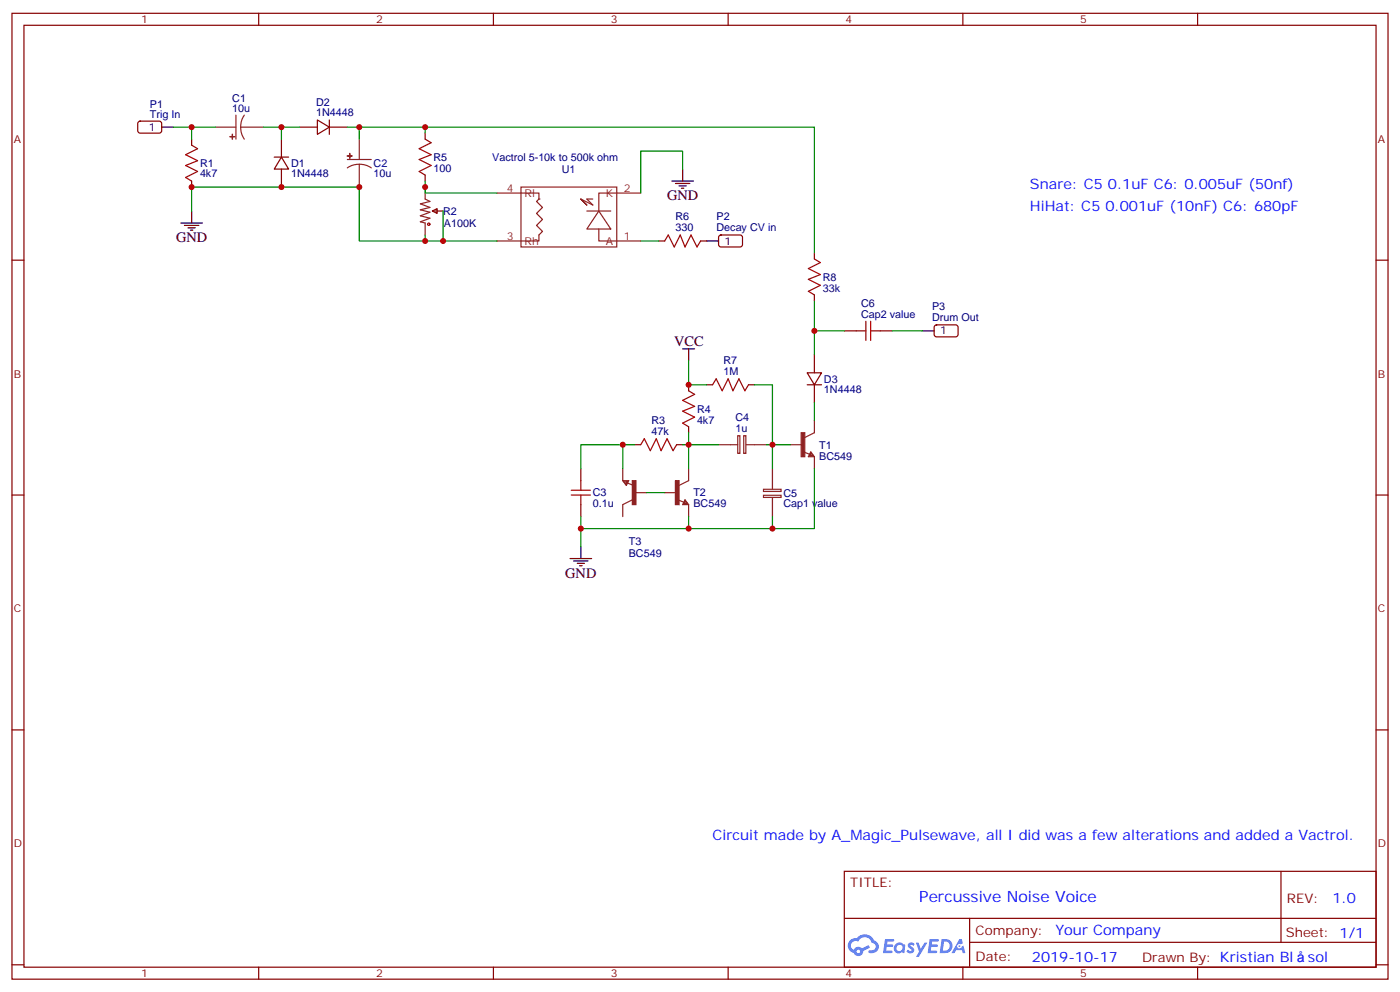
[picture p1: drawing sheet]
<svg xmlns="http://www.w3.org/2000/svg" width="412mm" height="292mm" viewBox="0 0 412 292" stroke-linecap="round" stroke-linejoin="round" font-family="sans-serif">
<g fill="none" stroke="#870000" stroke-width=".35">
<path d="M3.5 3.9h405.4v284.4h-405.4zM7.1 7.4h398.2v277.3h-398.2zM76.2 3.9v3.5M145.3 3.9v3.5M214.5 3.9v3.5M283.6 3.9v3.5M352.8 3.9v3.5M3.5 76.6h3.6M405.3 76.6h3.6M3.5 145.7h3.6M405.3 145.7h3.6M3.5 214.9h3.6"/>
<path d="M405.3 214.9h3.6M248.7 256.5h156.6v28.2h-156.6zM377.3 256.5v20.9M248.7 270.4h156.5M285.6 277.4h119.6M285.6 270.4v14.1M3.5 284h3.6M76.2 284.7v3.6M145.3 284.7v3.6M214.5 284.7v3.6M283.6 284.7v3.6M352.8 284.7v3.6"/>
<path d="M405.3 284h3.6"/>
</g>
<g fill="#5487ff">
<path d="M267.7 277.7a1.22 1.22 0 0 1 1.7 .2l-.4 .6a.47 .47 0 0 0-.3-.4 .47 .47 0 0 0-.5 .2l.1 .2a1.14 1.14 0 0 1 .8 1.8 1.14 1.14 0 0 1-1.9 0l-.2-.2 .5-.6 .7 .5a.29 .29 0 0 0 .3-.3 .29 .29 0 0 0-.2-.3 1.04 1.04 0 0 1-.6-1.7z"/>
<path d="M260.7 276.4h2.4l.3 .2-.2 .5-1.8 .1-.1 .8h1.5l.3 .4-.3 .4h-1.6l-.2 1.1h1.7l.2 .3-.2 .3-2.6 .1z"/>
<path d="M273.8 276.4h2.4l.3 .2-.1 .5-1.8 .1-.2 .8h1.6l.3 .4-.4 .4h-1.6l-.1 1.1h1.7l.2 .3-.2 .3-2.6 .1z"/>
<path d="M282.6 276.4h.7l.3 1.3-.6 .3a.69 .69 0 0 0-1 .3 .69 .69 0 0 0 .4 .9 .69 .69 0 0 0 .9-.6l.5-.2 .6 2.2h-.8l-.2-.9h-1.8l-.5 .9h-.8z"/>
<path d="M269.8 277.5h.8l.6 1.8 1.1-1.8h.9l-2.6 4.2h-.8l.9-1.5z"/>
<path d="M277.4 276.4l-.6 4.2h1.3a2.11 2.11 0 0 0 2.5-2.1 2.11 2.11 0 0 0-2.5-2.1zM278.1 277.2a1.39 1.39 0 0 1 1.7 1.4 1.39 1.39 0 0 1-1.8 1.3h-.3z"/>
<path d="M263.7 278.1a1.54 1.54 0 0 0-.1 2.1 1.54 1.54 0 0 0 2.2 .1l.6 .3 .3-2.3-.2-.3h-.4a1.49 1.49 0 0 0-2.4 .1zM264 279.1a.94 .94 0 0 1 1.8 0 .94 .94 0 0 1-1.8 0z"/>
<path d="M250.4 276.8a2.18 2.18 0 0 0 1.1 3.7 1.44 1.44 0 0 0 1.6 .9 1.44 1.44 0 0 0 1.2-1.4l2-1-.5-.8-1.9 1a1.47 1.47 0 0 0-2.4 .4 1.39 1.39 0 0 1-.7-1.9 1.39 1.39 0 0 1 2-.5 2.12 2.12 0 0 1 2.2-1.3 2.12 2.12 0 0 1 1.9 1.7 1.14 1.14 0 0 1 1.1 1.4 1.14 1.14 0 0 1-1.7 .7 .43 .43 0 0 0-.5 .4 .43 .43 0 0 0 .4 .5 1.98 1.98 0 0 0 2.5-1.2 1.98 1.98 0 0 0-1.2-2.6 3.1 3.1 0 0 0-5.3-.6l-.9 .1zM252.3 280.1a.55 .55 0 0 1 1.1 0 .55 .55 0 0 1-1.1 0z"/>
<circle cx="282.6" cy="278.5" r=".26"/>
</g>
<g fill="none" stroke="#a10000" stroke-width=".35">
<path d="M56.4 42.7l1.8 1.1-3.5 1.7 3.5 1.8-3.5 1.4 3.5 1.8-3.5 1.7 1.7 1.1M125.2 41l1.8 1-3.5 1.8 3.5 1.7-3.5 1.5 3.5 1.7-3.5 1.8 1.7 1M202.8 115l1.8 1.1-3.5 1.8 3.5 1.7-3.5 1.4 3.5 1.8-3.5 1.8 1.7 1M188.7 130.9l1.1-1.7 1.8 3.5 1.7-3.5 1.4 3.5 1.8-3.5 1.8 3.5 1-1.8"/>
<circle cx="126.3" cy="66" r=".35"/>
</g>
<g fill="none" stroke="#870000" stroke-width=".35">
<path d="M40.8 35.9l.5-.2h5.9l.4 .7v2.4l-.7 .4-5.9-.1-.4-.6v-2.1zM88.2 37.4h5.3M93.5 35.3l3.5 2.1-3.5 2.1zM97 35.3v4.2M97 37.4h5.3M125.2 39.2v1.8M56.4 41v1.7M56.4 53.3v1.8M80.8 46.2h4.2M82.9 46.2l2.1 3.6h-4.2zM82.9 41v5.2M82.9 49.8v5.3"/>
<path d="M125.2 51.5v1.8M127.4 62.1l1.4-.7v1.4zM127.4 62.1h3.1M202.8 113.3v1.7M187 130.9h1.7M199.3 130.9h1.8M202.8 125.6v1.8"/>
</g>
<g fill="#8c2424" stroke="#8c2424" stroke-width=".35">
<path d="M68.4 39.5l.1 1.5z"/>
<path d="M67.7 40.2l1.4 .1z"/>
<path d="M102.3 45.9h1.4z"/>
<path d="M103 45.2v1.4z"/>
<path d="M236 127.4h1.1v7h-1.1z"/>
<path d="M199 141.5h1v7.1h-1z"/>
<path d="M186.3 141.5h1v7.1h-1z"/>
</g>
<g fill="none" stroke="#8c2424" stroke-width=".35">
<path d="M63.5 37.4h6M69.5 33.9v7.1M70.9 37.4l.2 1.9 .9 1.7M70.9 37.4h6.7M72 33.9l-.9 1.7-.2 1.8M102.3 47h7.1M105.8 48.4l1.9 .2 1.7 .8M105.8 48.4l-1.8 .2-1.7 .8M105.8 41v6M105.8 48.4v6.7M125.2 55.1v3.5l1.4 .7-2.8 .7 2.8 1.1-2.8 .7 2.8 .7-2.8 1 2.8 .7-2.8 1.1 1.4 .4v3.5M153.5 55.1h28.2v17.6h-28.2z"/>
<path d="M171.1 58.6l3.5 1.8-1.7-1.8h1.7M172.9 60.4l-1.8-1.8 1.8 1.8M172.9 62.1h7M176.4 62.1l3.5 5.3h-7zM183.4 138v3.5M202.8 138v3.5l-2.8 1.4M232.8 130.9h3.6M236.7 133l1.8 .7M238.8 133l1.1 1.4h-1.8zM238.8 133.4l.7 .7h-1zM238.8 133.7v.4M239.9 123.9v3.5l-2.8 1.4"/>
<path d="M239.9 134.4v3.6M183.4 141.5h1.8l-.7 1.4zM183.8 141.9h1.1l-.4 .7zM184.5 141.9v.3M184.9 142.2l1.7 .7M186.3 147.1l-2.9 1.5v3.5M187 145h3.5M195.8 145h3.5M199.7 147.1l1.7 .7M201.8 147.1l1 1.5h-1.7zM201.8 147.5l.7 .7h-1.1zM201.8 147.8v.4"/>
<path d="M202.8 148.6v3.5"/>
</g>
<path d="M47.6 37.4h3.6" fill="none" stroke="#000" stroke-width=".35"/>
<circle cx="158.7" cy="58.6" r=".18" fill="#8c2424"/>
<path d="M146.4 56.8h12.3v1.8l-.7 .7 1.8 1.8-1.8 1.7 1.8 1.8-1.8 1.8 1.8 1.7-1.1 1.1v1.7h-12.3M188.7 56.8h-12.3v5.3M176.4 67.4v3.5h12.3M211.7 130.9h5.6M217.3 128.3h.6v5.2h-.6zM219.1 128.3h.6v5.2h-.6zM219.8 130.9h6M227.5 138v6M224.9 144h5.2v.7h-5.2zM224.9 145.8h5.2v.6h-5.2zM227.5 146.4v5.7" fill="none" stroke="#8c2424" stroke-width=".35"/>
<path d="M195.8 70.9l1-1.7 1.8 3.5 1.8-3.5 1.4 3.5 1.8-3.5 1.7 3.5 1.1-1.8M239.9 76.2l1.8 1.1-3.6 1.8 3.6 1.7-3.6 1.4 3.6 1.8-3.6 1.8 1.8 1M252.2 97.4h2.9M255.1 94.6v5.6M256.5 94.6v5.6M256.5 97.4h2.8M209.9 113.3l1.1-1.8 1.7 3.5 1.8-3.5 1.4 3.5 1.8-3.5 1.7 3.5 1.1-1.7M168.3 145.7h5.6M168.3 144.3h5.6M171.1 141.5v2.8M171.1 145.7v2.9" fill="none" stroke="#a10000" stroke-width=".35"/>
<g fill="none" stroke="#870000" stroke-width=".35">
<path d="M194 70.9h1.8M206.4 70.9h1.7M211.9 69.4l.5-.2h5.9l.4 .7v2.4l-.7 .4-5.9-.1-.4-.6v-2.1zM239.9 74.5v1.7M239.9 86.8v1.8M248.7 97.4h3.5M259.3 97.4h3.5M275.4 95.8l.5-.2 5.9 .1 .4 .6v2.4l-.7 .5-5.9-.1-.4-.6v-2.2zM208.1 113.3h1.8M220.5 113.3h1.7M237.8 109.7h4.2l-2.1 3.6zM237.8 113.3h4.2"/>
<path d="M239.9 104.5v5.2M239.9 113.3v5.3M171.1 138v3.5M171.1 148.6v3.5"/>
</g>
<g fill="none" stroke="#000" stroke-width=".35">
<path d="M197.9 53.3h6.4M199 54h4.2M200 54.7h2.1M200.7 55.4h.7M201.1 49.8v3.5M53.3 65.7h6.3M54.3 66.4h4.3M55.4 67.1h2.1M56.1 67.8h.7M56.4 62.1v3.6M208.1 70.9h3.6M271.6 97.4h3.6"/>
<path d="M201.1 102.7h3.5M202.8 102.7v3.5M167.9 164.4h6.4M169 165.1h4.2M170 165.8h2.2M170.7 166.5h.7M171.1 160.9v3.5"/>
</g>
<g fill="none" stroke="#008700" stroke-width=".35">
<path d="M51.2 37.4h5.2v3.6M56.4 37.4h7.1M77.6 37.4h5.3v3.6M82.9 37.4h5.3M102.3 37.4h3.5v3.6M105.8 37.4h19.4v1.8M125.2 37.4h114.7v37.1M125.2 53.3v3.5h21.2M201.1 49.8v-5.3h-12.4v12.3M56.4 62.1v-7h49.4v15.8h19.4M125.2 69.2v1.7h21.2M130.5 62.1v8.8"/>
<path d="M188.7 70.9h5.3M239.9 88.6v15.9M239.9 97.4h8.8M262.8 97.4h8.8M202.8 106.2v7.1h5.3M222.2 113.3h5.3v24.7M239.9 118.6v5.3M183.4 130.9v7.1M187 130.9h-15.9v7.1M201.1 130.9h10.6M202.8 127.4v10.6M225.8 130.9h7"/>
<path d="M239.9 138v17.6h-68.8v5.3M171.1 152.1v3.5M190.5 145h5.3M202.8 152.1v3.5M227.5 152.1v3.5"/>
</g>
<g fill="#c00">
<circle cx="130.5" cy="70.9" r=".88"/>
<circle cx="202.8" cy="155.6" r=".88"/>
<circle cx="227.5" cy="130.9" r=".88"/>
<circle cx="125.2" cy="70.9" r=".88"/>
<circle cx="56.4" cy="37.4" r=".88"/>
<circle cx="82.9" cy="37.4" r=".88"/>
<circle cx="105.8" cy="37.4" r=".88"/>
<circle cx="125.2" cy="55.1" r=".88"/>
<circle cx="56.4" cy="55.1" r=".88"/>
<circle cx="82.9" cy="55.1" r=".88"/>
<circle cx="105.8" cy="55.1" r=".88"/>
<circle cx="183.4" cy="130.9" r=".88"/>
<circle cx="202.8" cy="130.9" r=".88"/>
<circle cx="202.8" cy="113.3" r=".88"/>
<circle cx="125.2" cy="37.4" r=".88"/>
<circle cx="239.9" cy="97.4" r=".88"/>
<circle cx="171.1" cy="155.6" r=".88"/>
<circle cx="227.5" cy="155.6" r=".88"/>
</g>
<text font-size="4.6" fill="#00f" x="270.8" y="265.5">Percussive Noise Voice</text>
<g font-size="4.2">
<text x="196.5" y="58.9">GND</text>
<text x="51.9" y="71.3">GND</text>
<text x="198.6" y="102">VCC</text>
<text x="166.5" y="170.1">GND</text>
</g>
<g font-size="4.2" fill="#00f">
<text x="303.4" y="55.7">Snare: C5 0.1uF C6: 0.005uF (50nf)</text>
<text x="303.4" y="62.1">HiHat: C5 0.001uF (10nF) C6: 680pF</text>
<text x="209.9" y="247.3">Circuit made by A_Magic_Pulsewave, all I did was a few alterations and added a Vactrol.</text>
<text x="392.5" y="265.8">1.0</text>
<text x="310.9" y="275.3">Your Company</text>
<text x="304" y="283.1">2019-10-17</text>
<text x="385.3" y="283.1">sol</text>
</g>
<g font-size="3.9" fill="#800">
<text x="250.5" y="261.1">TITLE:</text>
<text x="379.1" y="265.8">REV:</text>
<text x="287.4" y="275.3">Company:</text>
<text x="378.7" y="275.9">Sheet: 1/1</text>
<text x="287.4" y="283">Date:</text>
<text x="336.4" y="283.1">Drawn By: Kristian Bl</text>
</g>
<g font-size="3.2" fill="#800">
<text x="41.6" y="6.9">1</text>
<text x="110.8" y="6.9">2</text>
<text x="179.9" y="6.9">3</text>
<text x="249.1" y="6.9">4</text>
<text x="318.2" y="6.9">5</text>
<text x="4.1" y="42">A</text>
<text x="405.9" y="42">A</text>
<text x="4.1" y="111.2">B</text>
<text x="405.9" y="111.2">B</text>
<text x="4.1" y="180.3">C</text>
<text x="405.9" y="180.3">C</text>
<text x="4.1" y="249.4">D</text>
<text x="405.9" y="249.4">D</text>
<text x="41.6" y="287.7">1</text>
<text x="110.8" y="287.7">2</text>
<text x="179.9" y="287.7">3</text>
<text x="249.1" y="287.7">4</text>
<text x="318.2" y="287.7">5</text>
</g>
<g font-size="3.2" fill="#000080">
<text x="68.4" y="29.9">C1</text>
<text x="44.2" y="34.6">Trig In</text>
<text x="44.2" y="31.7">P1</text>
<text x="68.4" y="32.8">10u</text>
<text x="93.1" y="34.3">1N4448</text>
<text x="93.1" y="31.3">D2</text>
<text x="127.7" y="47.4">R5</text>
<text x="145" y="47.3">Vactrol 5-10k to 500k ohm</text>
<text x="58.9" y="52.1">4k7</text>
<text x="58.9" y="49.2">R1</text>
<text x="85.7" y="52.1">1N4448</text>
<text x="85.7" y="49.2">D1</text>
<text x="110.1" y="52.1">10u</text>
<text x="110.1" y="49.2">C2</text>
<text x="127.7" y="50.6">100</text>
<text x="165.5" y="50.8">U1</text>
<text x="130.5" y="63.4">R2</text>
<text x="199" y="64.9">R6</text>
<text x="211.1" y="64.9">P2</text>
<text x="130.8" y="66.9">A100K</text>
<text x="199" y="68.1">330</text>
<text x="211.1" y="68.1">Decay CV in</text>
<text x="242.4" y="82.7">R8</text>
<text x="242.4" y="85.8">33k</text>
<text x="253.7" y="93.5">Cap2 value</text>
<text x="253.7" y="90.3">C6</text>
<text x="274.6" y="94.6">Drum Out</text>
<text x="274.6" y="91.3">P3</text>
<text x="213.1" y="107.2">R7</text>
<text x="213.1" y="110.5">1M</text>
<text x="242.7" y="112.7">D3</text>
<text x="242.7" y="115.8">1N4448</text>
<text x="191.9" y="124.9">R3</text>
<text x="205.3" y="124.7">4k7</text>
<text x="205.3" y="121.5">R4</text>
<text x="216.6" y="124">C4</text>
<text x="191.9" y="128.1">47k</text>
<text x="216.6" y="127.2">1u</text>
<text x="241.3" y="135.3">BC549</text>
<text x="241.3" y="132">T1</text>
<text x="174.6" y="149.4">0.1u</text>
<text x="174.6" y="146.2">C3</text>
<text x="204.3" y="149.4">BC549</text>
<text x="204.3" y="146.2">T2</text>
<text x="230.8" y="149.4">Cap1 value</text>
<text x="230.8" y="146.2">C5</text>
<text x="185.2" y="160.4">T3</text>
<text x="185.2" y="163.9">BC549</text>
</g>
<g font-size="3.2">
<text x="43.8" y="38.5">1</text>
<text x="213.4" y="72">1</text>
<text x="276.9" y="98.5">1</text>
</g>
<g font-size="3.2" fill="#8d2323">
<text x="149.3" y="56.5">4</text>
<text x="154.5" y="57.9">Rl</text>
<text x="178.4" y="57.9">K</text>
<text x="183.8" y="56.5">2</text>
<text x="149.3" y="70.6">3</text>
<text x="183.8" y="70.6">1</text>
<text x="154.5" y="72">Rh</text>
<text x="178.5" y="72">A</text>
</g>
</svg>
